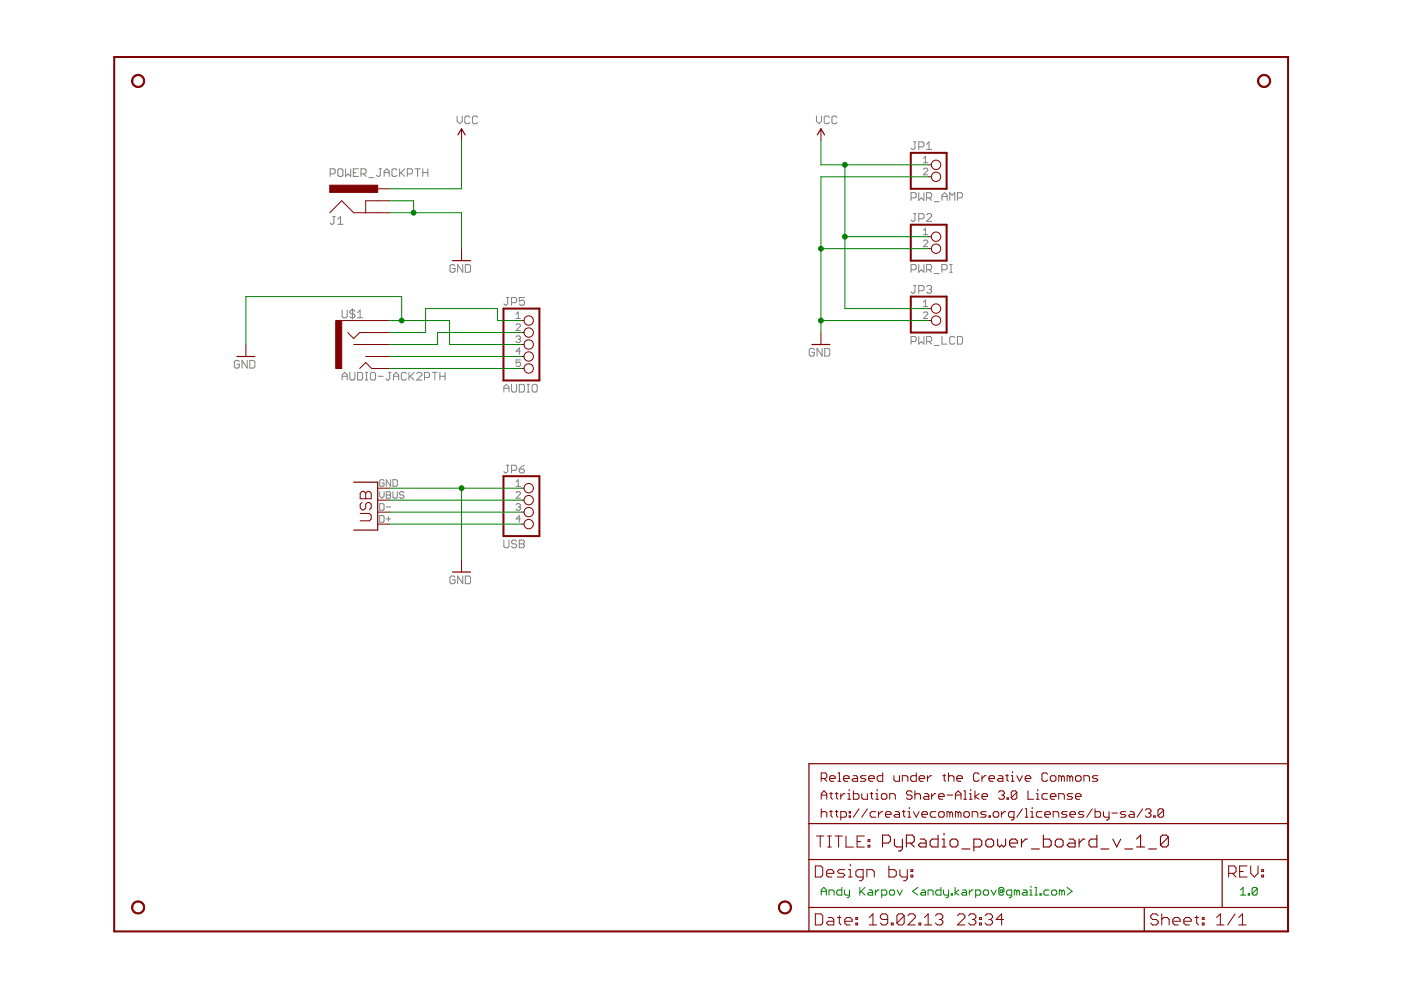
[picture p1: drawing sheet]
<?xml version="1.0" encoding="utf-8"?>
<!DOCTYPE eagle SYSTEM "eagle.dtd">
<!--
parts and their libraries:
SparkFun-Aesthetics: Licensing: CC v3.0 Share-Alike You are welcome to use this library for commercial purposes.
-->
<eagle version="6.4">
<drawing>
<settings>
<setting alwaysvectorfont="yes"/>
<setting verticaltext="up"/>
</settings>
<grid distance="0.1" unitdist="inch" unit="inch" style="lines" multiple="1" display="no" altdistance="0.01" altunitdist="inch" altunit="inch"/>
<schematic xreflabel="%F%N/%S.%C%R" xrefpart="/%S.%C%R">
<libraries>
<library name="SparkFun-Aesthetics">
<symbols>
<symbol name="LETTER_L">
<wire x1="0" y1="185.42" x2="248.92" y2="185.42" width="0.4064" layer="94"/>
<wire x1="248.92" y1="185.42" x2="248.92" y2="0" width="0.4064" layer="94"/>
<wire x1="0" y1="185.42" x2="0" y2="0" width="0.4064" layer="94"/>
<wire x1="0" y1="0" x2="248.92" y2="0" width="0.4064" layer="94"/>
</symbol>
<symbol name="DOCFIELD">
<wire x1="0" y1="0" x2="71.12" y2="0" width="0.254" layer="94"/>
<wire x1="101.6" y1="15.24" x2="87.63" y2="15.24" width="0.254" layer="94"/>
<wire x1="0" y1="0" x2="0" y2="5.08" width="0.254" layer="94"/>
<wire x1="0" y1="5.08" x2="71.12" y2="5.08" width="0.254" layer="94"/>
<wire x1="0" y1="5.08" x2="0" y2="15.24" width="0.254" layer="94"/>
<wire x1="101.6" y1="15.24" x2="101.6" y2="5.08" width="0.254" layer="94"/>
<wire x1="71.12" y1="5.08" x2="71.12" y2="0" width="0.254" layer="94"/>
<wire x1="71.12" y1="5.08" x2="87.63" y2="5.08" width="0.254" layer="94"/>
<wire x1="71.12" y1="0" x2="101.6" y2="0" width="0.254" layer="94"/>
<wire x1="87.63" y1="15.24" x2="87.63" y2="5.08" width="0.254" layer="94"/>
<wire x1="87.63" y1="15.24" x2="0" y2="15.24" width="0.254" layer="94"/>
<wire x1="87.63" y1="5.08" x2="101.6" y2="5.08" width="0.254" layer="94"/>
<wire x1="101.6" y1="5.08" x2="101.6" y2="0" width="0.254" layer="94"/>
<wire x1="0" y1="15.24" x2="0" y2="22.86" width="0.254" layer="94"/>
<wire x1="101.6" y1="35.56" x2="0" y2="35.56" width="0.254" layer="94"/>
<wire x1="101.6" y1="35.56" x2="101.6" y2="22.86" width="0.254" layer="94"/>
<wire x1="0" y1="22.86" x2="101.6" y2="22.86" width="0.254" layer="94"/>
<wire x1="0" y1="22.86" x2="0" y2="35.56" width="0.254" layer="94"/>
<wire x1="101.6" y1="22.86" x2="101.6" y2="15.24" width="0.254" layer="94"/>
<text x="1.27" y="1.27" size="2.54" layer="94" font="vector">Date:</text>
<text x="12.7" y="1.27" size="2.54" layer="94" font="vector">&gt;LAST_DATE_TIME</text>
<text x="72.39" y="1.27" size="2.54" layer="94" font="vector">Sheet:</text>
<text x="86.36" y="1.27" size="2.54" layer="94" font="vector">&gt;SHEET</text>
<text x="88.9" y="11.43" size="2.54" layer="94" font="vector">REV:</text>
<text x="1.524" y="17.78" size="2.54" layer="94" font="vector">TITLE:</text>
<text x="15.494" y="17.78" size="2.7432" layer="94" font="vector">&gt;DRAWING_NAME</text>
<text x="2.54" y="31.75" size="1.9304" layer="94">Released under the Creative Commons</text>
<text x="2.54" y="27.94" size="1.9304" layer="94">Attribution Share-Alike 3.0 License</text>
<text x="2.54" y="24.13" size="1.9304" layer="94">http://creativecommons.org/licenses/by-sa/3.0</text>
<text x="1.27" y="11.43" size="2.54" layer="94">Design by:</text>
</symbol>
<symbol name="VCC2">
<wire x1="0.762" y1="1.27" x2="0" y2="2.54" width="0.254" layer="94"/>
<wire x1="0" y1="2.54" x2="-0.762" y2="1.27" width="0.254" layer="94"/>
<text x="-1.016" y="3.556" size="1.778" layer="96">&gt;VALUE</text>
<pin name="VCC" x="0" y="0" visible="off" length="short" direction="sup" rot="R90"/>
</symbol>
<symbol name="DGND">
<wire x1="-1.905" y1="0" x2="1.905" y2="0" width="0.254" layer="94"/>
<text x="-2.54" y="-2.54" size="1.778" layer="96">&gt;VALUE</text>
<pin name="GND" x="0" y="2.54" visible="off" length="short" direction="sup" rot="R270"/>
</symbol>
</symbols>
<devicesets>
<deviceset name="FRAME-LETTER" prefix="FRAME">
<gates>
<gate name="G$1" symbol="LETTER_L" x="0" y="0"/>
<gate name="G$2" symbol="DOCFIELD" x="147.32" y="0" addlevel="must"/>
</gates>
<devices>
<device name="" package="CREATIVE_COMMONS">
<technologies>
<technology name=""/>
</technologies>
</device>
</devices>
</deviceset>
<deviceset name="VCC" prefix="SUPPLY">
<gates>
<gate name="1" symbol="VCC2" x="0" y="0"/>
</gates>
<devices>
<device name="">
<technologies>
<technology name=""/>
</technologies>
</device>
</devices>
</deviceset>
<deviceset name="GND" prefix="GND">
<gates>
<gate name="1" symbol="DGND" x="0" y="0"/>
</gates>
<devices>
<device name="">
<technologies>
<technology name=""/>
</technologies>
</device>
</devices>
</deviceset>
</devicesets>
</library>
<library name="SparkFun-Electromechanical">
<symbols>
<symbol name="STAND-OFF">
<circle x="0" y="0" radius="1.27" width="0.254" layer="94"/>
</symbol>
</symbols>
<devicesets>
<deviceset name="STAND-OFF" prefix="STANDOFF">
<gates>
<gate name="G$1" symbol="STAND-OFF" x="0" y="0"/>
</gates>
<devices>
<device name="" package="STAND-OFF">
<technologies>
<technology name=""/>
</technologies>
</device>
<device name="TIGHT" package="STAND-OFF-TIGHT">
<technologies>
<technology name=""/>
</technologies>
</device>
</devices>
</deviceset>
</devicesets>
</library>
<library name="SparkFun-Connectors">
<symbols>
<symbol name="POWERJACK">
<wire x1="-10.16" y1="2.54" x2="-7.62" y2="5.08" width="0.1524" layer="94"/>
<wire x1="-7.62" y1="5.08" x2="-5.08" y2="2.54" width="0.1524" layer="94"/>
<wire x1="-5.08" y1="2.54" x2="-2.54" y2="2.54" width="0.1524" layer="94"/>
<wire x1="-2.54" y1="2.54" x2="0" y2="2.54" width="0.1524" layer="94"/>
<wire x1="-2.54" y1="2.54" x2="-2.54" y2="5.08" width="0.1524" layer="94"/>
<wire x1="-2.54" y1="5.08" x2="0" y2="5.08" width="0.1524" layer="94"/>
<text x="-10.16" y="10.16" size="1.778" layer="96">&gt;Value</text>
<text x="-10.16" y="0" size="1.778" layer="95">&gt;Name</text>
<rectangle x1="-10.16" y1="6.858" x2="0" y2="8.382" layer="94"/>
<pin name="GNDBREAK" x="2.54" y="5.08" visible="off" length="short" rot="R180"/>
<pin name="GND" x="2.54" y="2.54" visible="off" length="short" rot="R180"/>
<pin name="PWR" x="2.54" y="7.62" visible="off" length="short" rot="R180"/>
</symbol>
<symbol name="AUDIO-JACK2">
<wire x1="-1.27" y1="-5.08" x2="0" y2="-3.81" width="0.1524" layer="94"/>
<wire x1="0" y1="-3.81" x2="1.27" y2="-5.08" width="0.1524" layer="94"/>
<wire x1="1.27" y1="-5.08" x2="2.54" y2="-5.08" width="0.1524" layer="94"/>
<wire x1="2.54" y1="2.54" x2="-1.27" y2="2.54" width="0.1524" layer="94"/>
<wire x1="-1.27" y1="2.54" x2="-2.54" y2="1.27" width="0.1524" layer="94"/>
<wire x1="-2.54" y1="1.27" x2="-3.81" y2="2.54" width="0.1524" layer="94"/>
<wire x1="2.54" y1="5.08" x2="-5.08" y2="5.08" width="0.1524" layer="94"/>
<wire x1="-2.54" y1="0" x2="2.54" y2="0" width="0.1524" layer="94"/>
<wire x1="0" y1="-2.54" x2="2.54" y2="-2.54" width="0.1524" layer="94"/>
<text x="-5.08" y="5.588" size="1.778" layer="95">&gt;NAME</text>
<text x="-5.08" y="-7.62" size="1.778" layer="96">&gt;VALUE</text>
<rectangle x1="-6.35" y1="-5.08" x2="-5.08" y2="5.08" layer="94"/>
<pin name="RING" x="5.08" y="2.54" visible="off" length="short" rot="R180"/>
<pin name="TIP" x="5.08" y="-5.08" visible="off" length="short" rot="R180"/>
<pin name="SLEEVE" x="5.08" y="5.08" visible="off" length="short" rot="R180"/>
<pin name="RSH" x="5.08" y="0" visible="off" length="short" rot="R180"/>
<pin name="TSH" x="5.08" y="-2.54" visible="off" length="short" rot="R180"/>
</symbol>
<symbol name="USB">
<wire x1="5.08" y1="8.89" x2="0" y2="8.89" width="0.254" layer="94"/>
<wire x1="0" y1="8.89" x2="0" y2="-1.27" width="0.254" layer="94"/>
<wire x1="0" y1="-1.27" x2="5.08" y2="-1.27" width="0.254" layer="94"/>
<text x="3.81" y="0" size="2.54" layer="94" rot="R90">USB</text>
<pin name="D+" x="-2.54" y="7.62" visible="pad" length="short"/>
<pin name="D-" x="-2.54" y="5.08" visible="pad" length="short"/>
<pin name="VBUS" x="-2.54" y="2.54" visible="pad" length="short"/>
<pin name="GND" x="-2.54" y="0" visible="pad" length="short"/>
</symbol>
</symbols>
<devicesets>
<deviceset name="POWER_JACK" prefix="J">
<gates>
<gate name="G$1" symbol="POWERJACK" x="7.62" y="-2.54"/>
</gates>
<devices>
<device name="SMD" package="POWER_JACK_SMD">
<connects>
<connect gate="G$1" pin="GND" pad="P$4"/>
<connect gate="G$1" pin="GNDBREAK" pad="GND"/>
<connect gate="G$1" pin="PWR" pad="VIN0"/>
</connects>
<technologies>
<technology name="">
<attribute name="PROD_ID" value="CONN-08106"/>
<attribute name="VALUE" value="5.5x2.1mm Barrel" constant="no"/>
</technology>
</technologies>
</device>
<device name="SLT" package="POWER_JACK_SLOT">
<connects>
<connect gate="G$1" pin="GND" pad="GND@2"/>
<connect gate="G$1" pin="GNDBREAK" pad="GND@1"/>
<connect gate="G$1" pin="PWR" pad="PWR"/>
</connects>
<technologies>
<technology name=""/>
</technologies>
</device>
<device name="PTH" package="POWER_JACK_PTH">
<connects>
<connect gate="G$1" pin="GND" pad="GND"/>
<connect gate="G$1" pin="GNDBREAK" pad="GNDBREAK"/>
<connect gate="G$1" pin="PWR" pad="PWR"/>
</connects>
<technologies>
<technology name=""/>
</technologies>
</device>
<device name="COMBO" package="POWER_JACK_COMBO">
<connects>
<connect gate="G$1" pin="GND" pad="GND@1"/>
<connect gate="G$1" pin="GNDBREAK" pad="GND"/>
<connect gate="G$1" pin="PWR" pad="POWER"/>
</connects>
<technologies>
<technology name=""/>
</technologies>
</device>
<device name="PTH_LOCK" package="POWER_JACK_PTH_LOCK">
<connects>
<connect gate="G$1" pin="GND" pad="GND"/>
<connect gate="G$1" pin="GNDBREAK" pad="GNDBREAK"/>
<connect gate="G$1" pin="PWR" pad="PWR"/>
</connects>
<technologies>
<technology name=""/>
</technologies>
</device>
</devices>
</deviceset>
<deviceset name="AUDIO-JACK2">
<gates>
<gate name="G$1" symbol="AUDIO-JACK2" x="0" y="0"/>
</gates>
<devices>
<device name="PTH" package="AUDIO-JACK">
<connects>
<connect gate="G$1" pin="RING" pad="RING"/>
<connect gate="G$1" pin="RSH" pad="RSH"/>
<connect gate="G$1" pin="SLEEVE" pad="SLEEVE"/>
<connect gate="G$1" pin="TIP" pad="TIP"/>
<connect gate="G$1" pin="TSH" pad="TSH"/>
</connects>
<technologies>
<technology name=""/>
</technologies>
</device>
<device name="SMD" package="AUDIO-JACK-3.5MM-SMD">
<connects>
<connect gate="G$1" pin="RING" pad="RING"/>
<connect gate="G$1" pin="RSH" pad="RSH"/>
<connect gate="G$1" pin="SLEEVE" pad="SLEEVE"/>
<connect gate="G$1" pin="TIP" pad="TIP"/>
<connect gate="G$1" pin="TSH" pad="TSH"/>
</connects>
<technologies>
<technology name=""/>
</technologies>
</device>
</devices>
</deviceset>
<deviceset name="USB" prefix="JP">
<gates>
<gate name="G$1" symbol="USB" x="0" y="0"/>
</gates>
<devices>
<device name="-A-H" package="USB-A-H">
<connects>
<connect gate="G$1" pin="D+" pad="D-"/>
<connect gate="G$1" pin="D-" pad="D+"/>
<connect gate="G$1" pin="GND" pad="VBUS"/>
<connect gate="G$1" pin="VBUS" pad="GND"/>
</connects>
<technologies>
<technology name=""/>
</technologies>
</device>
<device name="-A-S" package="USB-A-S">
<connects>
<connect gate="G$1" pin="D+" pad="D+"/>
<connect gate="G$1" pin="D-" pad="D-"/>
<connect gate="G$1" pin="GND" pad="GND"/>
<connect gate="G$1" pin="VBUS" pad="VBUS"/>
</connects>
<technologies>
<technology name=""/>
</technologies>
</device>
<device name="-MB-H" package="USB-MB-H">
<connects>
<connect gate="G$1" pin="D+" pad="D+"/>
<connect gate="G$1" pin="D-" pad="D-"/>
<connect gate="G$1" pin="GND" pad="GND"/>
<connect gate="G$1" pin="VBUS" pad="VBUS"/>
</connects>
<technologies>
<technology name=""/>
</technologies>
</device>
<device name="-B-S" package="USB-B-SMT">
<connects>
<connect gate="G$1" pin="D+" pad="D+"/>
<connect gate="G$1" pin="D-" pad="D-"/>
<connect gate="G$1" pin="GND" pad="GND"/>
<connect gate="G$1" pin="VBUS" pad="VUSB"/>
</connects>
<technologies>
<technology name=""/>
</technologies>
</device>
<device name="OLD" package="USB-MINIB-OLD">
<connects>
<connect gate="G$1" pin="D+" pad="D+"/>
<connect gate="G$1" pin="D-" pad="D-"/>
<connect gate="G$1" pin="GND" pad="GND"/>
<connect gate="G$1" pin="VBUS" pad="VBUS"/>
</connects>
<technologies>
<technology name=""/>
</technologies>
</device>
<device name="PTH" package="USB-B-PTH">
<connects>
<connect gate="G$1" pin="D+" pad="D+"/>
<connect gate="G$1" pin="D-" pad="D-"/>
<connect gate="G$1" pin="GND" pad="GND"/>
<connect gate="G$1" pin="VBUS" pad="VBUS"/>
</connects>
<technologies>
<technology name="">
<attribute name="PROD_ID" value="CONN-08278" constant="no"/>
<attribute name="VALUE" value="USB-B" constant="no"/>
</technology>
</technologies>
</device>
<device name="-JST-2MM-SMT" package="S4B-PH">
<connects>
<connect gate="G$1" pin="D+" pad="2"/>
<connect gate="G$1" pin="D-" pad="3"/>
<connect gate="G$1" pin="GND" pad="1"/>
<connect gate="G$1" pin="VBUS" pad="4"/>
</connects>
<technologies>
<technology name=""/>
</technologies>
</device>
<device name="SMD" package="USB-MINIB">
<connects>
<connect gate="G$1" pin="D+" pad="D+"/>
<connect gate="G$1" pin="D-" pad="D-"/>
<connect gate="G$1" pin="GND" pad="GND"/>
<connect gate="G$1" pin="VBUS" pad="VBUS"/>
</connects>
<technologies>
<technology name=""/>
</technologies>
</device>
<device name="PCB" package="USB-A-PCB">
<connects>
<connect gate="G$1" pin="D+" pad="USB_P"/>
<connect gate="G$1" pin="D-" pad="USB_M"/>
<connect gate="G$1" pin="GND" pad="GND"/>
<connect gate="G$1" pin="VBUS" pad="5V"/>
</connects>
<technologies>
<technology name=""/>
</technologies>
</device>
<device name="PTH-VERTICAL" package="USB-B-PTH-VERTICAL">
<connects>
<connect gate="G$1" pin="D+" pad="D+"/>
<connect gate="G$1" pin="D-" pad="D-"/>
<connect gate="G$1" pin="GND" pad="GND"/>
<connect gate="G$1" pin="VBUS" pad="VBUS"/>
</connects>
<technologies>
<technology name=""/>
</technologies>
</device>
<device name="USB-A-S-NOSILK" package="USB-A-S-NOSILK">
<connects>
<connect gate="G$1" pin="D+" pad="D+"/>
<connect gate="G$1" pin="D-" pad="D-"/>
<connect gate="G$1" pin="GND" pad="GND"/>
<connect gate="G$1" pin="VBUS" pad="VBUS"/>
</connects>
<technologies>
<technology name=""/>
</technologies>
</device>
<device name="-A-SMD" package="USB-A-S-NOSILK-FEMALE">
<connects>
<connect gate="G$1" pin="D+" pad="D+"/>
<connect gate="G$1" pin="D-" pad="D-"/>
<connect gate="G$1" pin="GND" pad="GND"/>
<connect gate="G$1" pin="VBUS" pad="VBUS"/>
</connects>
<technologies>
<technology name="">
<attribute name="PROD_ID" value="CONN-09520"/>
</technology>
</technologies>
</device>
<device name="-SMD-NS" package="USB-MINIB-NOSTOP">
<connects>
<connect gate="G$1" pin="D+" pad="D+"/>
<connect gate="G$1" pin="D-" pad="D-"/>
<connect gate="G$1" pin="GND" pad="GND"/>
<connect gate="G$1" pin="VBUS" pad="VBUS"/>
</connects>
<technologies>
<technology name=""/>
</technologies>
</device>
<device name="_" package="USB-A-S-SILK-FEMALE">
<connects>
<connect gate="G$1" pin="D+" pad="D+"/>
<connect gate="G$1" pin="D-" pad="D-"/>
<connect gate="G$1" pin="GND" pad="GND"/>
<connect gate="G$1" pin="VBUS" pad="VBUS"/>
</connects>
<technologies>
<technology name=""/>
</technologies>
</device>
<device name="-MICROB" package="USB-MICROB">
<connects>
<connect gate="G$1" pin="D+" pad="D+"/>
<connect gate="G$1" pin="D-" pad="D-"/>
<connect gate="G$1" pin="GND" pad="GND MT1 MT2"/>
<connect gate="G$1" pin="VBUS" pad="VBUS"/>
</connects>
<technologies>
<technology name="">
<attribute name="PROD_ID" value="CONN-09505"/>
</technology>
</technologies>
</device>
<device name="A-SMD-MALE" package="USB-A-SMT-MALE">
<connects>
<connect gate="G$1" pin="D+" pad="D+1"/>
<connect gate="G$1" pin="D-" pad="D-1"/>
<connect gate="G$1" pin="GND" pad="GND1"/>
<connect gate="G$1" pin="VBUS" pad="VBUS1"/>
</connects>
<technologies>
<technology name=""/>
</technologies>
</device>
</devices>
</deviceset>
</devicesets>
</library>
<library name="pinhead">
<symbols>
<symbol name="PINHD2">
<wire x1="-6.35" y1="-2.54" x2="1.27" y2="-2.54" width="0.4064" layer="94"/>
<wire x1="1.27" y1="-2.54" x2="1.27" y2="5.08" width="0.4064" layer="94"/>
<wire x1="1.27" y1="5.08" x2="-6.35" y2="5.08" width="0.4064" layer="94"/>
<wire x1="-6.35" y1="5.08" x2="-6.35" y2="-2.54" width="0.4064" layer="94"/>
<text x="-6.35" y="5.715" size="1.778" layer="95">&gt;NAME</text>
<text x="-6.35" y="-5.08" size="1.778" layer="96">&gt;VALUE</text>
<pin name="1" x="-2.54" y="2.54" visible="pad" length="short" direction="pas" function="dot"/>
<pin name="2" x="-2.54" y="0" visible="pad" length="short" direction="pas" function="dot"/>
</symbol>
<symbol name="PINHD5">
<wire x1="-6.35" y1="-7.62" x2="1.27" y2="-7.62" width="0.4064" layer="94"/>
<wire x1="1.27" y1="-7.62" x2="1.27" y2="7.62" width="0.4064" layer="94"/>
<wire x1="1.27" y1="7.62" x2="-6.35" y2="7.62" width="0.4064" layer="94"/>
<wire x1="-6.35" y1="7.62" x2="-6.35" y2="-7.62" width="0.4064" layer="94"/>
<text x="-6.35" y="8.255" size="1.778" layer="95">&gt;NAME</text>
<text x="-6.35" y="-10.16" size="1.778" layer="96">&gt;VALUE</text>
<pin name="1" x="-2.54" y="5.08" visible="pad" length="short" direction="pas" function="dot"/>
<pin name="2" x="-2.54" y="2.54" visible="pad" length="short" direction="pas" function="dot"/>
<pin name="3" x="-2.54" y="0" visible="pad" length="short" direction="pas" function="dot"/>
<pin name="4" x="-2.54" y="-2.54" visible="pad" length="short" direction="pas" function="dot"/>
<pin name="5" x="-2.54" y="-5.08" visible="pad" length="short" direction="pas" function="dot"/>
</symbol>
<symbol name="PINHD4">
<wire x1="-6.35" y1="-5.08" x2="1.27" y2="-5.08" width="0.4064" layer="94"/>
<wire x1="1.27" y1="-5.08" x2="1.27" y2="7.62" width="0.4064" layer="94"/>
<wire x1="1.27" y1="7.62" x2="-6.35" y2="7.62" width="0.4064" layer="94"/>
<wire x1="-6.35" y1="7.62" x2="-6.35" y2="-5.08" width="0.4064" layer="94"/>
<text x="-6.35" y="8.255" size="1.778" layer="95">&gt;NAME</text>
<text x="-6.35" y="-7.62" size="1.778" layer="96">&gt;VALUE</text>
<pin name="1" x="-2.54" y="5.08" visible="pad" length="short" direction="pas" function="dot"/>
<pin name="2" x="-2.54" y="2.54" visible="pad" length="short" direction="pas" function="dot"/>
<pin name="3" x="-2.54" y="0" visible="pad" length="short" direction="pas" function="dot"/>
<pin name="4" x="-2.54" y="-2.54" visible="pad" length="short" direction="pas" function="dot"/>
</symbol>
</symbols>
<devicesets>
<deviceset name="PINHD-1X2" prefix="JP" uservalue="yes">
<gates>
<gate name="G$1" symbol="PINHD2" x="0" y="0"/>
</gates>
<devices>
<device name="" package="1X02">
<connects>
<connect gate="G$1" pin="1" pad="1"/>
<connect gate="G$1" pin="2" pad="2"/>
</connects>
<technologies>
<technology name=""/>
</technologies>
</device>
<device name="/90" package="1X02/90">
<connects>
<connect gate="G$1" pin="1" pad="1"/>
<connect gate="G$1" pin="2" pad="2"/>
</connects>
<technologies>
<technology name=""/>
</technologies>
</device>
</devices>
</deviceset>
<deviceset name="PINHD-1X5" prefix="JP" uservalue="yes">
<gates>
<gate name="A" symbol="PINHD5" x="0" y="0"/>
</gates>
<devices>
<device name="" package="1X05">
<connects>
<connect gate="A" pin="1" pad="1"/>
<connect gate="A" pin="2" pad="2"/>
<connect gate="A" pin="3" pad="3"/>
<connect gate="A" pin="4" pad="4"/>
<connect gate="A" pin="5" pad="5"/>
</connects>
<technologies>
<technology name=""/>
</technologies>
</device>
<device name="/90" package="1X05/90">
<connects>
<connect gate="A" pin="1" pad="1"/>
<connect gate="A" pin="2" pad="2"/>
<connect gate="A" pin="3" pad="3"/>
<connect gate="A" pin="4" pad="4"/>
<connect gate="A" pin="5" pad="5"/>
</connects>
<technologies>
<technology name=""/>
</technologies>
</device>
</devices>
</deviceset>
<deviceset name="PINHD-1X4" prefix="JP" uservalue="yes">
<gates>
<gate name="A" symbol="PINHD4" x="0" y="0"/>
</gates>
<devices>
<device name="" package="1X04">
<connects>
<connect gate="A" pin="1" pad="1"/>
<connect gate="A" pin="2" pad="2"/>
<connect gate="A" pin="3" pad="3"/>
<connect gate="A" pin="4" pad="4"/>
</connects>
<technologies>
<technology name=""/>
</technologies>
</device>
<device name="/90" package="1X04/90">
<connects>
<connect gate="A" pin="1" pad="1"/>
<connect gate="A" pin="2" pad="2"/>
<connect gate="A" pin="3" pad="3"/>
<connect gate="A" pin="4" pad="4"/>
</connects>
<technologies>
<technology name=""/>
</technologies>
</device>
</devices>
</deviceset>
</devicesets>
</library>
</libraries>
<attributes>
</attributes>
<variantdefs>
</variantdefs>
<classes>
<class number="0" name="default" width="0" drill="0">
</class>
</classes>
<parts>
<part name="FRAME1" library="SparkFun-Aesthetics" deviceset="FRAME-LETTER" device=""/>
<part name="STANDOFF1" library="SparkFun-Electromechanical" deviceset="STAND-OFF" device=""/>
<part name="STANDOFF2" library="SparkFun-Electromechanical" deviceset="STAND-OFF" device=""/>
<part name="STANDOFF4" library="SparkFun-Electromechanical" deviceset="STAND-OFF" device=""/>
<part name="STANDOFF3" library="SparkFun-Electromechanical" deviceset="STAND-OFF" device=""/>
<part name="J1" library="SparkFun-Connectors" deviceset="POWER_JACK" device="PTH"/>
<part name="SUPPLY1" library="SparkFun-Aesthetics" deviceset="VCC" device=""/>
<part name="SUPPLY2" library="SparkFun-Aesthetics" deviceset="VCC" device=""/>
<part name="GND1" library="SparkFun-Aesthetics" deviceset="GND" device=""/>
<part name="GND2" library="SparkFun-Aesthetics" deviceset="GND" device=""/>
<part name="JP1" library="pinhead" deviceset="PINHD-1X2" device="" value="PWR_AMP"/>
<part name="JP2" library="pinhead" deviceset="PINHD-1X2" device="" value="PWR_PI"/>
<part name="JP3" library="pinhead" deviceset="PINHD-1X2" device="" value="PWR_LCD"/>
<part name="U$1" library="SparkFun-Connectors" deviceset="AUDIO-JACK2" device="PTH"/>
<part name="JP4" library="SparkFun-Connectors" deviceset="USB" device="PTH" value="USB-B"/>
<part name="JP5" library="pinhead" deviceset="PINHD-1X5" device="" value="AUDIO"/>
<part name="JP6" library="pinhead" deviceset="PINHD-1X4" device="" value="USB"/>
<part name="GND4" library="SparkFun-Aesthetics" deviceset="GND" device=""/>
<part name="GND5" library="SparkFun-Aesthetics" deviceset="GND" device=""/>
</parts>
<sheets>
<sheet>
<plain>
<text x="55.88" y="-40.64" size="1.778" layer="91">Andy Karpov &lt;andy.karpov@gmail.com&gt;</text>
<text x="144.78" y="-40.64" size="1.778" layer="91">1.0</text>
</plain>
<instances>
<instance part="FRAME1" gate="G$1" x="-93.98" y="-48.26"/>
<instance part="FRAME1" gate="G$2" x="53.34" y="-48.26"/>
<instance part="STANDOFF1" gate="G$1" x="-88.9" y="132.08"/>
<instance part="STANDOFF2" gate="G$1" x="-88.9" y="-43.18"/>
<instance part="STANDOFF4" gate="G$1" x="149.86" y="132.08"/>
<instance part="STANDOFF3" gate="G$1" x="48.26" y="-43.18"/>
<instance part="J1" gate="G$1" x="-38.1" y="101.6"/>
<instance part="SUPPLY1" gate="1" x="-20.32" y="119.38"/>
<instance part="SUPPLY2" gate="1" x="55.88" y="119.38"/>
<instance part="GND1" gate="1" x="-20.32" y="93.98"/>
<instance part="GND2" gate="1" x="55.88" y="76.2"/>
<instance part="JP1" gate="G$1" x="81.28" y="111.76"/>
<instance part="JP2" gate="G$1" x="81.28" y="96.52"/>
<instance part="JP3" gate="G$1" x="81.28" y="81.28"/>
<instance part="U$1" gate="G$1" x="-40.64" y="76.2"/>
<instance part="JP4" gate="G$1" x="-38.1" y="45.72" rot="R180"/>
<instance part="JP5" gate="A" x="-5.08" y="76.2"/>
<instance part="JP6" gate="A" x="-5.08" y="40.64"/>
<instance part="GND4" gate="1" x="-66.04" y="73.66"/>
<instance part="GND5" gate="1" x="-20.32" y="27.94"/>
</instances>
<busses>
</busses>
<nets>
<net name="VCC" class="0">
<segment>
<pinref part="J1" gate="G$1" pin="PWR"/>
<wire x1="-35.56" y1="109.22" x2="-20.32" y2="109.22" width="0.2032" layer="91"/>
<pinref part="SUPPLY1" gate="1" pin="VCC"/>
<wire x1="-20.32" y1="109.22" x2="-20.32" y2="119.38" width="0.2032" layer="91"/>
</segment>
<segment>
<pinref part="JP1" gate="G$1" pin="1"/>
<wire x1="78.74" y1="114.3" x2="60.96" y2="114.3" width="0.2032" layer="91"/>
<pinref part="SUPPLY2" gate="1" pin="VCC"/>
<wire x1="60.96" y1="114.3" x2="55.88" y2="114.3" width="0.2032" layer="91"/>
<wire x1="55.88" y1="114.3" x2="55.88" y2="119.38" width="0.2032" layer="91"/>
<pinref part="JP2" gate="G$1" pin="1"/>
<wire x1="78.74" y1="99.06" x2="60.96" y2="99.06" width="0.2032" layer="91"/>
<wire x1="60.96" y1="99.06" x2="60.96" y2="114.3" width="0.2032" layer="91"/>
<pinref part="JP3" gate="G$1" pin="1"/>
<wire x1="78.74" y1="83.82" x2="60.96" y2="83.82" width="0.2032" layer="91"/>
<wire x1="60.96" y1="83.82" x2="60.96" y2="99.06" width="0.2032" layer="91"/>
<junction x="60.96" y="99.06"/>
<junction x="60.96" y="114.3"/>
</segment>
</net>
<net name="GND" class="0">
<segment>
<pinref part="J1" gate="G$1" pin="GND"/>
<wire x1="-35.56" y1="104.14" x2="-30.48" y2="104.14" width="0.2032" layer="91"/>
<pinref part="GND1" gate="1" pin="GND"/>
<wire x1="-30.48" y1="104.14" x2="-20.32" y2="104.14" width="0.2032" layer="91"/>
<wire x1="-20.32" y1="104.14" x2="-20.32" y2="96.52" width="0.2032" layer="91"/>
<pinref part="J1" gate="G$1" pin="GNDBREAK"/>
<wire x1="-35.56" y1="106.68" x2="-30.48" y2="106.68" width="0.2032" layer="91"/>
<wire x1="-30.48" y1="106.68" x2="-30.48" y2="104.14" width="0.2032" layer="91"/>
<junction x="-30.48" y="104.14"/>
</segment>
<segment>
<pinref part="JP1" gate="G$1" pin="2"/>
<pinref part="GND2" gate="1" pin="GND"/>
<wire x1="78.74" y1="111.76" x2="55.88" y2="111.76" width="0.2032" layer="91"/>
<wire x1="55.88" y1="111.76" x2="55.88" y2="96.52" width="0.2032" layer="91"/>
<pinref part="JP2" gate="G$1" pin="2"/>
<wire x1="55.88" y1="96.52" x2="55.88" y2="81.28" width="0.2032" layer="91"/>
<wire x1="55.88" y1="81.28" x2="55.88" y2="78.74" width="0.2032" layer="91"/>
<wire x1="78.74" y1="96.52" x2="55.88" y2="96.52" width="0.2032" layer="91"/>
<pinref part="JP3" gate="G$1" pin="2"/>
<wire x1="78.74" y1="81.28" x2="55.88" y2="81.28" width="0.2032" layer="91"/>
<junction x="55.88" y="96.52"/>
<junction x="55.88" y="81.28"/>
</segment>
<segment>
<pinref part="GND4" gate="1" pin="GND"/>
<wire x1="-66.04" y1="76.2" x2="-66.04" y2="86.36" width="0.2032" layer="91"/>
<wire x1="-66.04" y1="86.36" x2="-33.02" y2="86.36" width="0.2032" layer="91"/>
<pinref part="U$1" gate="G$1" pin="SLEEVE"/>
<wire x1="-35.56" y1="81.28" x2="-33.02" y2="81.28" width="0.2032" layer="91"/>
<wire x1="-33.02" y1="86.36" x2="-33.02" y2="81.28" width="0.2032" layer="91"/>
<wire x1="-33.02" y1="81.28" x2="-22.86" y2="81.28" width="0.2032" layer="91"/>
<wire x1="-22.86" y1="81.28" x2="-22.86" y2="76.2" width="0.2032" layer="91"/>
<pinref part="JP5" gate="A" pin="3"/>
<wire x1="-22.86" y1="76.2" x2="-7.62" y2="76.2" width="0.2032" layer="91"/>
<junction x="-33.02" y="81.28"/>
</segment>
<segment>
<pinref part="JP4" gate="G$1" pin="GND"/>
<pinref part="JP6" gate="A" pin="1"/>
<wire x1="-35.56" y1="45.72" x2="-20.32" y2="45.72" width="0.2032" layer="91"/>
<wire x1="-20.32" y1="45.72" x2="-7.62" y2="45.72" width="0.2032" layer="91"/>
<wire x1="-20.32" y1="45.72" x2="-20.32" y2="30.48" width="0.2032" layer="91"/>
<pinref part="GND5" gate="1" pin="GND"/>
<junction x="-20.32" y="45.72"/>
</segment>
</net>
<net name="N$27" class="0">
<segment>
<pinref part="U$1" gate="G$1" pin="TSH"/>
<pinref part="JP5" gate="A" pin="4"/>
<wire x1="-35.56" y1="73.66" x2="-7.62" y2="73.66" width="0.2032" layer="91"/>
</segment>
</net>
<net name="N$26" class="0">
<segment>
<pinref part="U$1" gate="G$1" pin="TIP"/>
<pinref part="JP5" gate="A" pin="5"/>
<wire x1="-35.56" y1="71.12" x2="-7.62" y2="71.12" width="0.2032" layer="91"/>
</segment>
</net>
<net name="N$10" class="0">
<segment>
<pinref part="JP4" gate="G$1" pin="VBUS"/>
<pinref part="JP6" gate="A" pin="2"/>
<wire x1="-35.56" y1="43.18" x2="-7.62" y2="43.18" width="0.2032" layer="91"/>
</segment>
</net>
<net name="N$11" class="0">
<segment>
<pinref part="JP4" gate="G$1" pin="D-"/>
<pinref part="JP6" gate="A" pin="3"/>
<wire x1="-35.56" y1="40.64" x2="-7.62" y2="40.64" width="0.2032" layer="91"/>
</segment>
</net>
<net name="N$2" class="0">
<segment>
<pinref part="JP4" gate="G$1" pin="D+"/>
<pinref part="JP6" gate="A" pin="4"/>
<wire x1="-35.56" y1="38.1" x2="-7.62" y2="38.1" width="0.2032" layer="91"/>
</segment>
</net>
<net name="N$5" class="0">
<segment>
<pinref part="U$1" gate="G$1" pin="RING"/>
<wire x1="-35.56" y1="78.74" x2="-27.94" y2="78.74" width="0.2032" layer="91"/>
<wire x1="-27.94" y1="78.74" x2="-27.94" y2="83.82" width="0.2032" layer="91"/>
<wire x1="-27.94" y1="83.82" x2="-12.7" y2="83.82" width="0.2032" layer="91"/>
<wire x1="-12.7" y1="83.82" x2="-12.7" y2="81.28" width="0.2032" layer="91"/>
<pinref part="JP5" gate="A" pin="1"/>
<wire x1="-12.7" y1="81.28" x2="-7.62" y2="81.28" width="0.2032" layer="91"/>
</segment>
</net>
<net name="N$4" class="0">
<segment>
<pinref part="U$1" gate="G$1" pin="RSH"/>
<wire x1="-35.56" y1="76.2" x2="-25.4" y2="76.2" width="0.2032" layer="91"/>
<wire x1="-25.4" y1="76.2" x2="-25.4" y2="78.74" width="0.2032" layer="91"/>
<pinref part="JP5" gate="A" pin="2"/>
<wire x1="-25.4" y1="78.74" x2="-7.62" y2="78.74" width="0.2032" layer="91"/>
</segment>
</net>
</nets>
</sheet>
</sheets>
</schematic>
</drawing>
</eagle>
